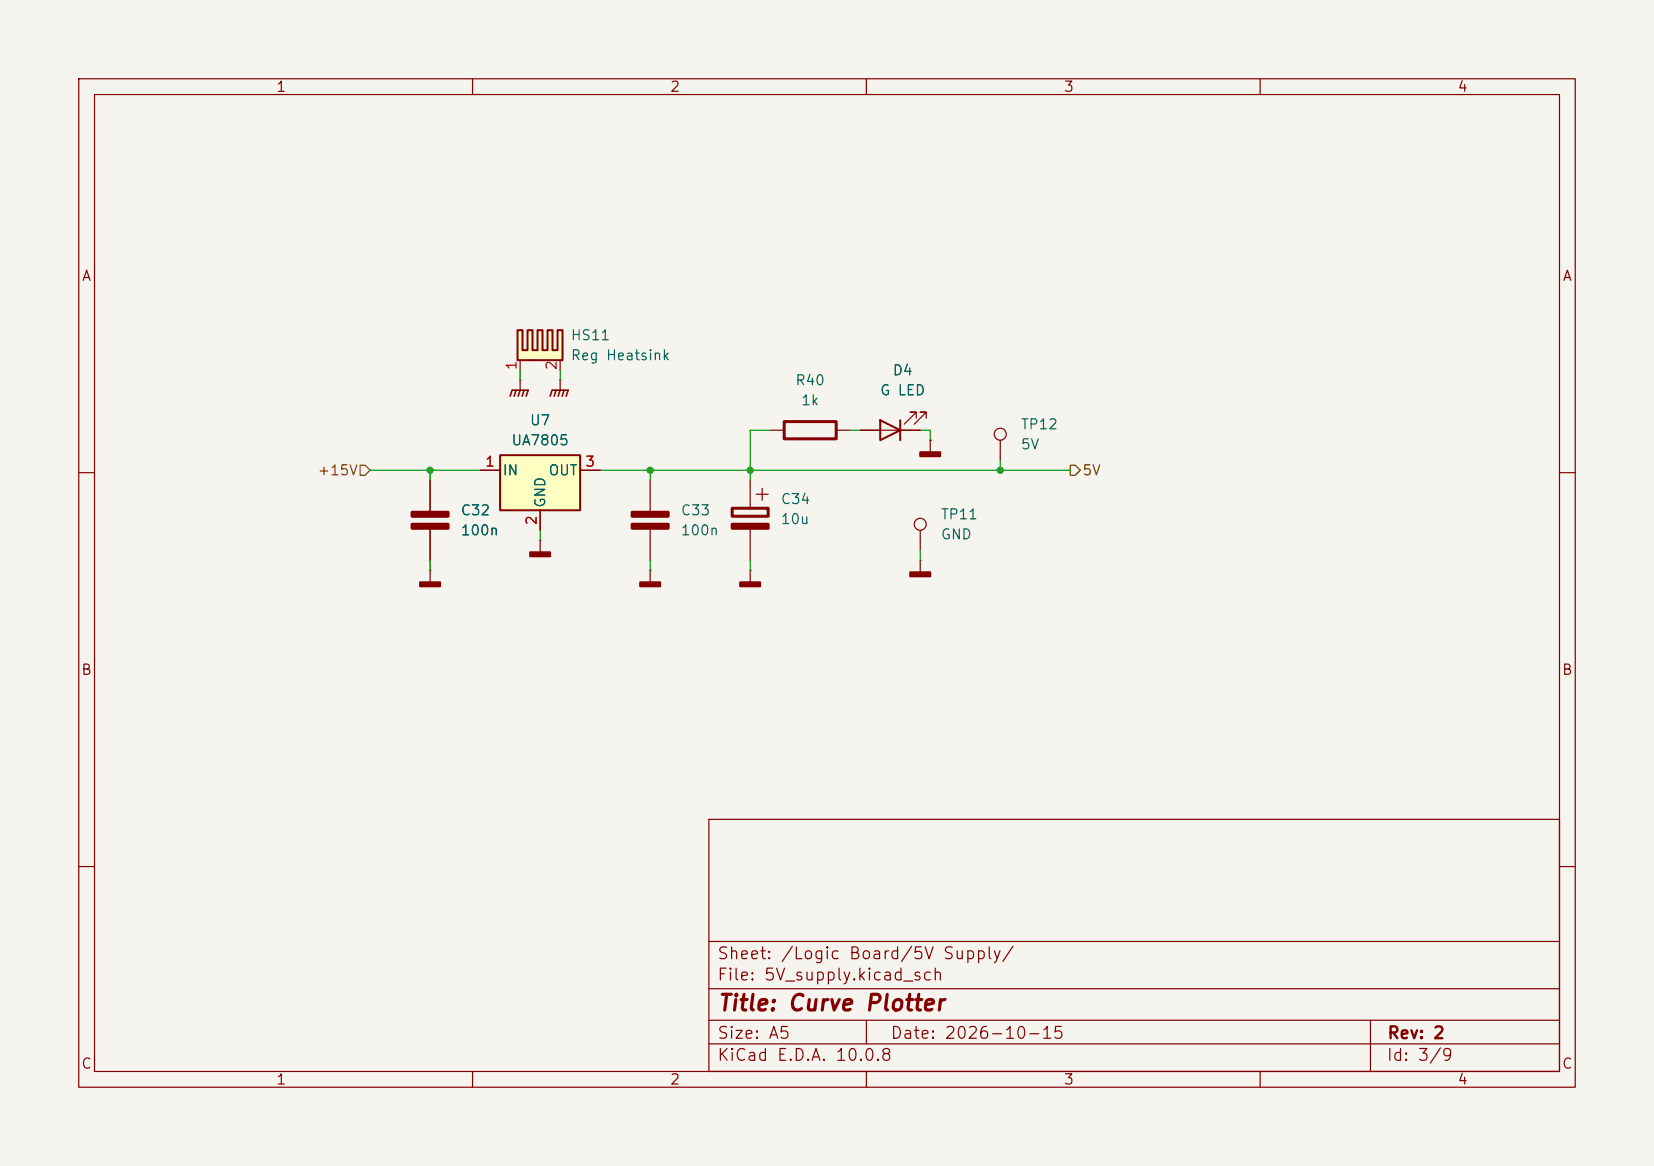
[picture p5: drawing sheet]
<svg xmlns="http://www.w3.org/2000/svg" width="210mm" height="148mm" viewBox="0 0 210 148" stroke-linecap="round" stroke-linejoin="round" font-family="sans-serif">
<path d="M0 0h210v148h-210z" fill="#f5f4ef" stroke="#f5f4ef" stroke-width=".13"/>
<g fill="none" stroke="#840000" stroke-width=".15">
<path d="M10 10h190v128h-190zM12 12h186v124h-186zM60 10v2M110 10v2M160 10v2M97.8 54.6h1.8M106.2 54.6h1.7M109.2 54.6h7.6M116.3 53.1v-.8h-.7h.7l-1.5 1.5M117.6 53.1v-.8h-.8h.8l-1.5 1.5M118.1 55.9h.1M118.1 55.9v1.5"/>
<path d="M127 55.9v2.5M10 60h2M54.6 72.4h.1M54.6 72.4v1.5M68.6 68.6h.1M68.6 68.6v1.5M82.5 72.4h.1M82.5 61v4.6M82.5 66.5v4.6M82.5 72.4v1.5M95.2 72.4h.1M95.2 61v3.6"/>
<path d="M95.2 66.5v4.6M95.2 72.4v1.5M96 62.7h1.5M96.8 62v1.5M116.8 71.1h.1M116.8 67.3v2.6M116.8 71.1v1.5M198 60h2M10 110h2M90 104h108v32h-108zM90 119.5h108M198 110h2"/>
<path d="M60 136v2M90 132.5h108M90 129.5h108M90 125.5h108M110 136v2M110 129.5v3M160 136v2M174 129.5v6.5"/>
<circle cx="127" cy="55.1" r=".76"/>
<circle cx="116.8" cy="66.5" r=".76"/>
</g>
<g fill="#840000" stroke="#840000" stroke-width=".25">
<path d="M67.3 70.1h2.5v.5h-2.5z"/>
<path d="M53.3 73.9h2.6v.5h-2.6z"/>
<path d="M115.6 72.6h2.5v.6h-2.5z"/>
<path d="M116.8 57.4h2.6v.5h-2.6z"/>
<path d="M81.3 73.9h2.5v.5h-2.5z"/>
<path d="M94 73.9h2.5v.5h-2.5z"/>
</g>
<path d="M99.6 53.5h6.6v2.2h-6.6zM93 64.5h4.5v1h-4.5z" fill="none" stroke="#840000" stroke-width=".38"/>
<path d="M111.8 53.3l2.5 1.3-2.5 1.3zM114.3 53.3v2.6" fill="none" stroke="#840000" stroke-width=".25"/>
<g fill="#840000" stroke="#840000" stroke-width=".38">
<path d="M93 66.5h4.5v.6h-4.5z"/>
<path d="M80.3 65h4.5v.5h-4.5z"/>
<path d="M80.3 66.5h4.5v.6h-4.5z"/>
</g>
<path d="M63.5 57.8h10.2v7h-10.2z" fill="#ffffc2"/>
<path d="M63.5 57.8h10.2v7h-10.2z" fill="none" stroke="#840000" stroke-width=".25"/>
<path d="M61 59.7h2.5M66 48.3h.1M66 48.3v1.2M73.7 59.7h2.5M54.6 61v4.6M54.6 66.5v4.6M68.6 64.8v2.5" fill="none" stroke="#840000" stroke-width=".15"/>
<g fill="#840000" stroke="#840000" stroke-width=".38">
<path d="M52.3 65h4.6v.5h-4.6z"/>
<path d="M52.3 66.5h4.6v.6h-4.6z"/>
</g>
<path d="M64.8 50.3l.2-.8h2.1l-.3 .8M65.5 49.5l-.2 .8M66 49.5l-.2 .8M66.5 49.5l-.2 .8" fill="none" stroke="#840000" stroke-width=".2"/>
<g fill="#ffffc2">
<path d="M65.7 41.9h.6v2.6h.7v-2.6h.6v2.6h.6l-.6 1.2h-1.9z"/>
<path d="M68.2 41.9h.7v2.6h.6v-2.6h.7v2.6h.6v-2.6h.6v3.8h-3.8l.6-1.2z"/>
</g>
<path d="M65.7 41.9h.6v2.6h.7v-2.6h.6v2.6h.6v-2.6h.7v2.6h.6v-2.6h.7v2.6h.6v-2.6h.6v3.8h-5.7z" fill="none" stroke="#840000" stroke-width=".25"/>
<path d="M61 59.7h2.5M66 45.7v1.3M71.1 48.3h.1M71.1 45.7v1.3M71.1 48.3v1.2M73.7 59.7h2.5M109.2 54.6h2.6M114.3 54.6h2.5M118.1 55.9h.1M54.6 61v4.6M54.6 66.5v4.6M68.6 64.8v2.5" fill="none" stroke="#840000" stroke-width=".15"/>
<path d="M69.8 50.3l.3-.8h2l-.2 .8M70.6 49.5l-.2 .8M71.1 49.5l-.2 .8M71.6 49.5l-.2 .8" fill="none" stroke="#840000" stroke-width=".2"/>
<path d="M135.9 59.1h.6l.7 .6-.7 .6h-.6z" fill="none" stroke="#725600" stroke-width=".16"/>
<path d="M45.7 59.1h.7l.6 .6-.6 .6h-.7z" fill="none" stroke="#725600" stroke-width=".15"/>
<g fill="none" stroke="#009600" stroke-width=".15">
<path d="M47 59.7h14M54.6 59.7v1.3M66 47v1.3M71.1 47v1.3M76.2 59.7h59.7M82.5 59.7v1.3M97.8 54.6h-2.6v6.4M107.9 54.6h1.3M116.8 54.6h1.3v1.3M127 58.4v1.3M54.6 71.1v1.3M68.6 67.3v1.3"/>
<path d="M82.5 71.1v1.3M95.2 71.1v1.3M116.8 69.9v1.2"/>
</g>
<g fill="#009600">
<circle cx="127" cy="59.7" r=".46"/>
<circle cx="82.5" cy="59.7" r=".46"/>
<circle cx="95.2" cy="59.7" r=".46"/>
<circle cx="54.6" cy="59.7" r=".46"/>
</g>
<text font-size="2" fill="#840000" x="91" y="128.8">Title: Curve Plotter</text>
<g font-size="1.5" fill="#840000">
<text x="91" y="124.8">File: 5V_supply.kicad_sch</text>
<text x="91" y="122.1">Sheet: /Logic Board/5V Supply/</text>
<text x="91" y="135">KiCad E.D.A. 10.0.8</text>
<text x="91" y="132.2">Size: A5</text>
<text x="113" y="132.2">Date: 2026-10-15</text>
<text x="176" y="135">Id: 3/9</text>
<text x="176.1" y="132.2">Rev: 2</text>
</g>
<g font-size="1.3" fill="#840000">
<text x="35" y="12">1</text>
<text x="85" y="12">2</text>
<text x="135" y="12">3</text>
<text x="185" y="12">4</text>
<text x="10.3" y="36">A</text>
<text x="198.3" y="36">A</text>
<text x="10.2" y="86">B</text>
<text x="198.2" y="86">B</text>
<text x="10.2" y="136">C</text>
<text x="35" y="138">1</text>
<text x="85" y="138">2</text>
<text x="135" y="138">3</text>
<text x="185" y="138">4</text>
<text x="198.2" y="136">C</text>
</g>
<g font-size="1.3" fill="#a90000">
<text x="65.9" y="47.1" transform="rotate(-90 65.9 47.1)">1</text>
<text x="71" y="47.1" transform="rotate(-90 71 47.1)">2</text>
<text x="61.5" y="59.6">1</text>
<text x="74.2" y="59.6">3</text>
<text x="68.4" y="66.8" transform="rotate(-90 68.4 66.8)">2</text>
</g>
<g font-size="1.3" fill="#006464">
<text x="72.4" y="43.5">HS11</text>
<text x="72.4" y="46">Reg Heatsink</text>
<text x="113.3" y="48">D4</text>
<text x="100.9" y="49.2">R40</text>
<text x="101.6" y="51.8">1k</text>
<text x="111.6" y="50.5">G LED</text>
<text x="64.8" y="56.8">UA7805</text>
<text x="67.2" y="54.3">U7</text>
<text x="129.5" y="54.8">TP12</text>
<text x="129.5" y="57.4">5V</text>
<text x="58.4" y="65.7">C32</text>
<text x="63.7" y="60.7">IN</text>
<text x="69.5" y="64.5" transform="rotate(-90 69.5 64.5)">GND</text>
<text x="69.6" y="60.7">OUT</text>
<text x="86.3" y="65.7">C33</text>
<text x="99" y="64.3">C34</text>
<text x="58.4" y="68.3">100n</text>
<text x="86.3" y="68.3">100n</text>
<text x="99" y="66.8">10u</text>
<text x="119.4" y="66.2">TP11</text>
<text x="119.4" y="68.8">GND</text>
</g>
<g font-size="1.3" fill="#725600">
<text x="40.2" y="60.7">+15V</text>
<text x="137.3" y="60.7">5V</text>
</g>
</svg>
